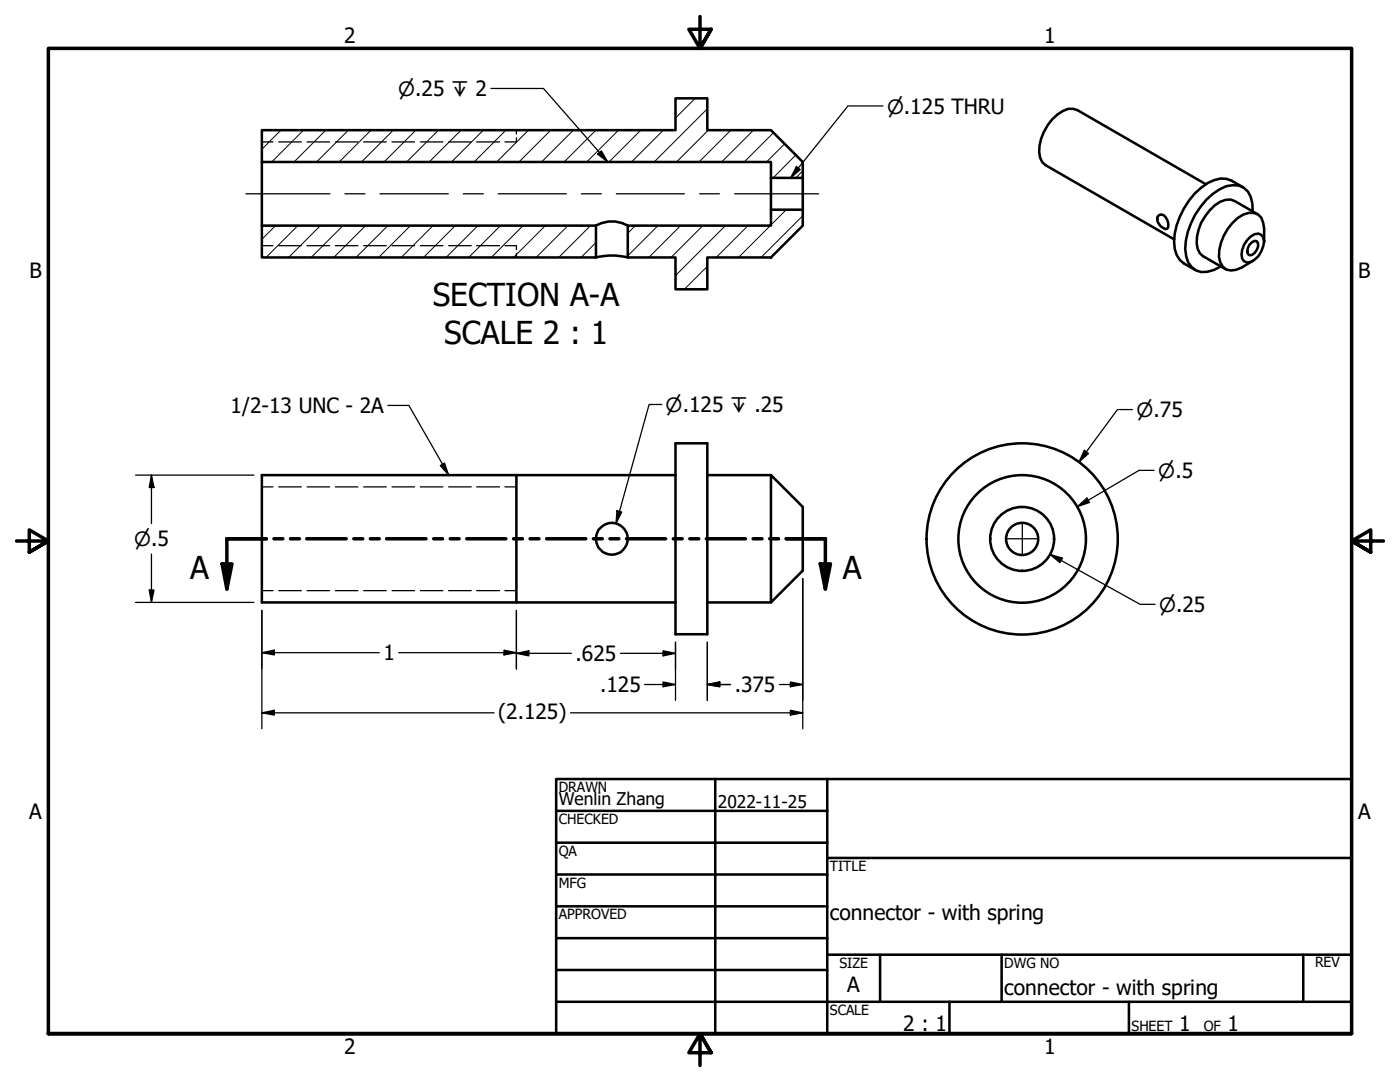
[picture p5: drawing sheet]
<svg xmlns="http://www.w3.org/2000/svg" width="279mm" height="216mm" viewBox="0 0 279 216" stroke-linecap="round" stroke-linejoin="round" font-family="sans-serif">
<!-- layer: Hatch (ANSI) -->
<g fill="none" stroke="#000" stroke-width=".2">
<path d="M138.7 19.6l-3.9 4M56.1 26l-3.8 3.8M60.6 26l-6.4 6.3M65 26l-6.3 6.3M69.5 26l-6.3 6.3M74 26l-6.3 6.3M78.5 26l-6.4 6.3M83 26l-6.4 6.3M87.5 26l-6.3 6.3M92 26l-6.3 6.3M96.5 26l-6.4 6.3M101 26l-6.4 6.3"/>
<path d="M105.5 26l-6.4 6.3M109.9 26l-6.3 6.3M114.4 26l-6.3 6.3M118.9 26l-6.3 6.3M123.4 26l-6.3 6.3M127.9 26l-6.4 6.3M132.4 26l-6.4 6.3M141.2 21.7l-10.6 10.6M141.4 26l-6.4 6.3M145.9 26l-6.4 6.3M150.4 26l-6.4 6.3M154.4 26.5l-5.9 5.8"/>
<path d="M156.6 28.7l-3.6 3.6M158.8 30.9l-4.5 4.6M160.2 34.1l-1.4 1.4M55 45l-2.7 2.8M59.4 45l-6.3 6.4M63.9 45l-6.3 6.4M68.5 45l-6.4 6.4M73 45l-6.4 6.4M77.4 45l-6.3 6.4M81.9 45l-6.3 6.4M86.4 45l-6.3 6.4M90.9 45l-6.4 6.4"/>
<path d="M95.4 45l-6.4 6.4M99.9 45l-6.4 6.4M104.4 45l-6.4 6.4M108.8 45l-6.3 6.4M113.3 45l-6.3 6.4M117.9 45l-6.4 6.4M118.9 48.4l-2.9 3M126.8 45l-1.5 1.5M131.3 45l-6 6.1M135.8 45l-6.3 6.4M140.3 45l-6.4 6.4M141.2 53.1l-4.6 4.6"/>
<path d="M141.2 57.6l-.2 .1M144.8 45l-10 10M149.3 45l-6.4 6.4M153.7 45l-6.3 6.4M156.9 41.8l-3 3.1M160.2 43.1l-8.3 8.3"/>
</g>
<!-- layer: Hidden Narrow (ANSI) -->
<g fill="none" stroke="#000" stroke-width=".25">
<path d="M52.3 28.3h2.2M55.6 28.3h4.5M61.3 28.3h4.5M66.9 28.3h4.5M72.6 28.3h4.5M78.2 28.3h4.5M83.9 28.3h4.5M89.5 28.3h4.5M95.1 28.3h4.6M103.1 27.5v.8h-2.3M103.1 26v.7M52.3 49h2.2"/>
<path d="M55.6 49h4.5M61.3 49h4.5M66.9 49h4.5M72.6 49h4.5M78.2 49h4.5M83.9 49h4.5M89.5 49h4.5M95.1 49h4.6M100.8 49h2.3v.8M103.1 50.6v.8M52.3 97.2h2.2M55.6 97.2h4.5"/>
<path d="M61.3 97.2h4.5M66.9 97.2h4.5M72.6 97.2h4.5M78.2 97.2h4.5M83.9 97.2h4.5M89.5 97.2h4.5M95.1 97.2h4.6M100.8 97.2h2.3M52.3 117.9h2.2M55.6 117.9h4.5M61.3 117.9h4.5M66.9 117.9h4.5"/>
<path d="M72.6 117.9h4.5M78.2 117.9h4.5M83.9 117.9h4.5M89.5 117.9h4.5M95.1 117.9h4.6M100.8 117.9h2.3"/>
</g>
<!-- layer: Visible (ANSI) -->
<g fill="none" stroke="#000" stroke-width=".51">
<path d="M52.3 26h82.5v-6.4h6.4v6.4h12.7l6.3 6.3v3.2h-6.3v-3.2h-101.6zM52.3 32.3v12.7M153.9 35.5v6.3M160.2 35.5v6.3M240.7 36.8l-25.7-14.8-.8-.3h-1a9.1 9.1 0 0 0-5.6 9.8l.4 .9 .7 .6 25.6 14.8M248 37.3l-2.2-1.2a4.7 4.7 0 0 0-4.8 .4 15.1 15.1 0 0 0-6.7 11.7 4.9 4.9 0 0 0 2 4.4l2.2 1.2M52.3 45h66.6v6.4h-66.6zM118.9 45a6.5 6.5 0 0 1 6.4 0M118.9 51.4a13.4 13.4 0 0 1 6.4 0M125.3 45h28.6v-3.2h6.3v3.2l-6.3 6.4h-12.7v6.3h-6.4v-6.3h-9.5zM231.3 42.9a1.16 1.16 0 0 1 1.6 .9 1.71 1.71 0 0 1 0 1.9 2 2 0 0 1-1.9-2.5zM248.9 47.9a2.16 2.16 0 0 1 2.8-1l.4 .5 .2 .8a4.3 4.3 0 0 1-3.4 4.2l-.6-.3a2.86 2.86 0 0 1 0-3.3z"/>
<path d="M249.4 48.8l.5-.5 .5-.2h.4a1.96 1.96 0 0 1-1.4 2.8 1.39 1.39 0 0 1 0-2.1zM250 42.2a5.1 5.1 0 0 0-1.8-4.7 4.8 4.8 0 0 0-4.8 .3 14.7 14.7 0 0 0-6.9 11.9 4.6 4.6 0 0 0 2.2 4.3 5.3 5.3 0 0 0 4.9-.9M251 42.7l-4.6-2.6a3.6 3.6 0 0 0-4 .9 9.2 9.2 0 0 0-3.4 8.7l.5 .8 .6 .6 4.5 2.6M252.3 48.2v-2.6l-.2-1.2a2.31 2.31 0 0 0-2.9-1.9 7.4 7.4 0 0 0-5 4.6 7.2 7.2 0 0 0-.7 5.2 2.31 2.31 0 0 0 3.1 1.5l1.2-.4 2.2-1.3M103.1 94.8v25.4M134.8 88.5h6.4v38.1h-6.4zM134.8 94.8h-82.5v25.4h82.5M141.2 94.8h12.7M153.9 94.8l6.3 6.4v12.7l-6.3 6.3zM141.2 120.2h12.7"/>
<circle cx="122.1" cy="107.5" r="3.2"/>
<circle cx="204" cy="107.5" r="12.7"/>
<circle cx="204" cy="107.5" r="6.4"/>
<circle cx="204" cy="107.5" r="3.2"/>
<circle cx="204" cy="107.5" r="19.1"/>
</g>
<!-- layer: Section Line (ANSI) -->
<g fill="none" stroke="#000" stroke-width=".7">
<path d="M44.3 112.5h2l-1 5zM53.1 107.5h-7.8v10M54.7 107.5h1.8M58 107.5h1.8M61.2 107.5h7.9M70.6 107.5h1.8M73.9 107.5h1.8M77.2 107.5h7.8M86.6 107.5h1.7M89.9 107.5h1.7M93.2 107.5h7.8M102.5 107.5h1.8"/>
<path d="M105.8 107.5h1.8M109.1 107.5h7.8M118.4 107.5h1.8M121.7 107.5h1.8M125 107.5h7.8M134.4 107.5h1.7M137.7 107.5h1.7M141 107.5h7.8M150.3 107.5h1.8M153.6 107.5h1.8M156.9 107.5h7.8v10M163.7 112.5h2l-1 5z"/>
</g>
<g fill="#000">
<path d="M44.3 112.5h2l-1 5z" fill-rule="evenodd"/>
<path d="M163.7 112.5h2l-1 5z" fill-rule="evenodd"/>
</g>
<!-- layer: Border (ANSI) -->
<path d="M139.7 3.3v6.4l-2.2-3.9h4.4l-2.2 3.9 2.2-3.9M3.3 107.9h6.4l-3.9-2.2v4.5l3.9-2.3-3.9 2.3M276.1 107.9h-6.4l3.9-2.2v4.5l-3.9-2.3 3.9 2.3M9.7 206.2v-196.5h260v196.5h-260h260M141.9 210.1l-2.2-3.9 2.2 3.9h-4.4l2.2-3.9v6.4" fill="none" stroke="#000" stroke-width=".7"/>
<!-- layer: Title (ANSI) -->
<g fill="none" stroke="#000" stroke-width=".51">
<path d="M111 155.4h158.7v50.8h-158.7zM142.7 155.4v50.8M165.1 155.4v50.8M111 161.8h54.1M111 168.1h54.1M111 174.5h54.1M165.1 171.2h104.6M111 180.8h54.1M111 187.2h54.1M111 193.5h54.1M111 199.9h158.7M165.1 190.5h104.6"/>
<path d="M175.6 190.5v9.4M189.5 199.9v6.3M199.9 190.5v9.4M225.3 199.9v6.3M260.1 190.5v9.4"/>
</g>
<!-- layer: Center Mark (ANSI) -->
<path d="M197.7 107.5h.2M200.9 107.5h6.3M204 101.2v.1M204 104.3v6.4M204 113.7v.2M210.2 107.5h.2" fill="none" stroke="#000" stroke-width=".25"/>
<!-- layer: Centerline (ANSI) -->
<path d="M49.1 38.7h16.7M68.8 38.7h4M75.8 38.7h13.7M92.5 38.7h4M99.4 38.7h13.6M116 38.7h4M123 38.7h13.6M139.6 38.7h4M146.6 38.7h16.8" fill="none" stroke="#000" stroke-width=".25"/>
<!-- layer: Symbol (ANSI) -->
<path d="M98 17.7h10.5l12.8 14.6M119.3 30.7l.7-.6 1.3 2.2zM158.9 33.2l.8 .6-1.9 1.7zM176.2 21.1h-7l-11.4 14.4M77.4 80.9h4.2l7.9 13.9M87.9 92.9l.8-.5 .8 2.4zM132.1 80.7h-2.6l-6.6 23.8M123.1 101.9l1 .3-1.2 2.3z" fill="none" stroke="#000" stroke-width=".25"/>
<g fill="#000">
<path d="M119.3 30.7l.7-.6 1.3 2.2z" fill-rule="evenodd"/>
<path d="M158.9 33.2l.8 .6-1.9 1.7z" fill-rule="evenodd"/>
<path d="M87.9 92.9l.8-.5 .8 2.4z" fill-rule="evenodd"/>
<path d="M123.1 101.9l1 .3-1.2 2.3z" fill-rule="evenodd"/>
</g>
<!-- layer: Dimension (ANSI) -->
<g fill="none" stroke="#000" stroke-width=".25">
<path d="M27.1 94.8h23.6M30.2 94.8l.5 2.5h-.9zM30.2 94.8v9.7M216.4 89.9l.8 .6-1.9 1.7zM226 81.7h-3l-7.7 10.5M230.3 93.9h-3l-12.3 7.2M29.8 117.7h.9l-.5 2.5zM30.2 110.6v9.6M160.2 115.4v30M209.5 110.6l2.5 .8-.5 .9zM209.5 110.6l18 10h3M215 101.1l1.9-1.7 .5 .9z"/>
<path d="M27.1 120.2h23.6M52.3 130.2l2.4-.5v1zM52.3 130.2h23.4M52.3 121.8v23.6M79.6 130.2h23.5M100.6 129.7l2.5 .5-2.5 .5zM103.1 130.4l2.4-.5v1zM103.1 121.8v11.7M103.1 130.4h10.9M123.8 130.4h11M128.7 136.6h6.1M132.3 129.9l2.5 .5-2.5 .5z"/>
<path d="M132.3 136.1l2.5 .5-2.5 .4zM134.8 128.1v11.7M141.2 136.6l2.4-.5v.9zM141.2 136.6h4.6M141.2 128.1v11.7M155.6 136.6h4.6M157.7 136.1l2.5 .5-2.5 .4zM52.3 142.2l2.4-.5v1zM52.3 142.2h46.3M113.9 142.2h46.3M157.7 141.7l2.5 .5-2.5 .5z"/>
</g>
<g fill="#000">
<path d="M30.2 94.8l.5 2.5h-.9z" fill-rule="evenodd"/>
<path d="M216.4 89.9l.8 .6-1.9 1.7z" fill-rule="evenodd"/>
<path d="M215 101.1l1.9-1.7 .5 .9z" fill-rule="evenodd"/>
<path d="M29.8 117.7h.9l-.5 2.5z" fill-rule="evenodd"/>
<path d="M209.5 110.6l2.5 .8-.5 .9z" fill-rule="evenodd"/>
<path d="M52.3 130.2l2.4-.5v1z" fill-rule="evenodd"/>
<path d="M100.6 129.7l2.5 .5-2.5 .5z" fill-rule="evenodd"/>
<path d="M103.1 130.4l2.4-.5v1z" fill-rule="evenodd"/>
<path d="M132.3 129.9l2.5 .5-2.5 .5z" fill-rule="evenodd"/>
<path d="M132.3 136.1l2.5 .5-2.5 .4z" fill-rule="evenodd"/>
<path d="M141.2 136.6l2.4-.5v.9z" fill-rule="evenodd"/>
<path d="M141.2 136.6l2.4-.5v.9z" fill-rule="evenodd"/>
<path d="M157.7 136.1l2.5 .5-2.5 .4z" fill-rule="evenodd"/>
<path d="M52.3 142.2l2.4-.5v1z" fill-rule="evenodd"/>
<path d="M157.7 141.7l2.5 .5-2.5 .5z" fill-rule="evenodd"/>
</g>
<g font-size="6.3">
<text x="86.4" y="61.1">SECTION A-A</text>
<text x="88.6" y="68.6">SCALE 2 : 1</text>
<text x="38" y="115.6">A</text>
<text x="168.2" y="115.6">A</text>
</g>
<g font-size="4.2">
<text x="68.7" y="8.6">2</text>
<text x="208.4" y="8.6">1</text>
<text x="5.9" y="55.5">B</text>
<text x="271.1" y="55.5">B</text>
<text x="46" y="82.4">1/2-13 UNC - 2A</text>
<text x="76.5" y="131.8">1</text>
<text x="114.9" y="131.9">.625</text>
<text x="99.4" y="143.4">(2.125)</text>
<text x="119.8" y="138.1">.125</text>
<text x="146.6" y="138.1">.375</text>
<text x="5.8" y="163.4">A</text>
<text x="271" y="163.4">A</text>
<text x="165.6" y="183.5">connector - with spring</text>
<text x="169.1" y="198">A</text>
<text x="200.4" y="198.5">connector - with spring</text>
<text x="180.3" y="205.7">2 : 1</text>
<text x="235.3" y="205.7">1</text>
<text x="245" y="205.7">1</text>
<text x="68.7" y="210.3">2</text>
<text x="208.4" y="210.3">1</text>
</g>
<g font-size="3.9">
<text x="79.4" y="19.2">⌀.25 ↧ 2</text>
<text x="177" y="22.7">⌀.125 THRU</text>
<text x="132.8" y="82.2">⌀.125 ↧ .25</text>
<text x="226.8" y="83.2">⌀.75</text>
<text x="231.1" y="95.4">⌀.5</text>
<text x="26.8" y="109">⌀.5</text>
<text x="231.3" y="122">⌀.25</text>
</g>
<g font-size="3.5">
<text x="111.5" y="160.6">Wenlin Zhang</text>
<text x="143.3" y="161.2">2022-11-25</text>
</g>
<g font-size="2.8">
<text x="111.5" y="158">DRAWN</text>
<text x="111.5" y="164.4">CHECKED</text>
<text x="111.5" y="170.8">QA</text>
<text x="165.6" y="173.7">TITLE</text>
<text x="111.5" y="177.1">MFG</text>
<text x="111.5" y="183.5">APPROVED</text>
<text x="167.5" y="193.1">SIZE</text>
<text x="200.4" y="193.1">DWG NO</text>
<text x="262.4" y="193">REV</text>
<text x="165.6" y="202.5">SCALE</text>
<text x="225.8" y="205.7">SHEET</text>
<text x="240.2" y="205.7">OF</text>
</g>
</svg>
